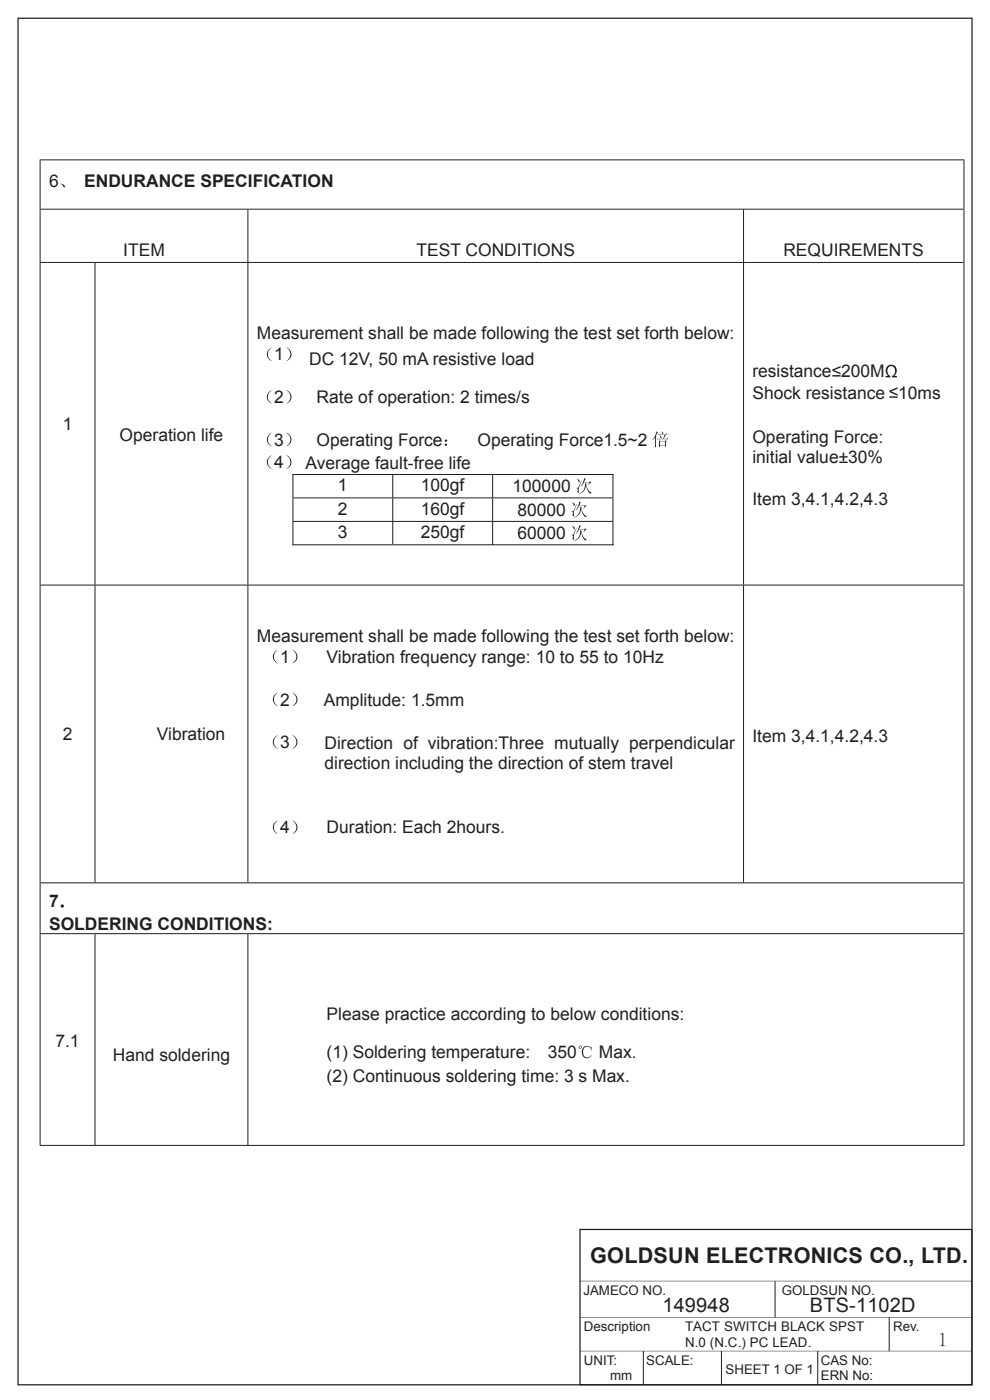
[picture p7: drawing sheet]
<svg xmlns="http://www.w3.org/2000/svg" width="210mm" height="297mm" viewBox="0 0 210 297" stroke-linecap="round" stroke-linejoin="round" font-family="sans-serif">
<path d="M3.8 3.9h202.4v289.9h-202.4zM123 260.8h83.2v33h-83.2z" fill="none" stroke="#231f20" stroke-width=".26"/>
<g fill="#231f20">
<path d="M123 279.5h83.2z"/>
<path d="M123 271.8h83.2z"/>
<path d="M123 286.6h83.2z"/>
</g>
<path d="M164.4 271.8v7.7M188.6 279.5v7.1M136.5 286.6v7.1M153 286.6v7.1M173.5 286.6v7.1" fill="none" stroke="#231f20" stroke-width=".21"/>
<path d="M12.9 38.9a.7 .7 0 0 1 .8 .9z" fill="#231f20"/>
<path d="M8.4 33.9h196.2M8.5 34v10.3M204.5 34v21.6M8.4 44.4h196M8.5 44.5v11.1M52.6 44.5v11.1M157.7 44.5v11.1" fill="none" stroke="#231f20" stroke-width=".21"/>
<g fill="#231f20">
<path d="M57.1 74.1l.5-.4a1.67 1.67 0 0 0 0 2.9 1.47 1.47 0 0 1-.5-2.5z"/>
<path d="M60.8 73.7a1.51 1.51 0 0 1 1 1.4 1.51 1.51 0 0 1-1 1.5 1.67 1.67 0 0 0 0-2.9z"/>
<path d="M57.1 83.1l.5-.3a1.67 1.67 0 0 0 0 2.8 1.47 1.47 0 0 1-.5-2.5z"/>
<path d="M60.8 82.7a1.51 1.51 0 0 1 1 1.5 1.51 1.51 0 0 1-1 1.4 1.67 1.67 0 0 0 0-2.9z"/>
<path d="M57.1 92.1l.5-.3a1.67 1.67 0 0 0 0 2.8 1.47 1.47 0 0 1-.5-2.5z"/>
<path d="M60.8 91.8a1.51 1.51 0 0 1 1 1.4 1.51 1.51 0 0 1-1 1.5 1.67 1.67 0 0 0 0-2.9z"/>
<path d="M57.1 96.9l.5-.3a1.67 1.67 0 0 0 0 2.8 1.47 1.47 0 0 1-.5-2.5z"/>
<path d="M60.8 96.6a1.51 1.51 0 0 1 1 1.4 1.51 1.51 0 0 1-1 1.4 1.67 1.67 0 0 0 0-2.8z"/>
<path d="M94.3 94.3a.25 .25 0 0 1 .5 0 .25 .25 0 0 1-.5 0zM94.3 93.5a.3 .3 0 0 1 .6 0 .3 .3 0 0 1-.6 0z"/>
<path d="M140 93.6v.9h1.1v-.9zM139.9 92.4l.4 .2v.4zM139.8 93.4l.2 .1h1.1l.1-.1 .2 .2-.1 .1v1l-.2 .1v-.2h-1.1v.2l-.2 .1zM139.5 92.1h1l-.2-.6 .4 .3-.1 .3h.6l.2-.2 .2 .3h-1.9zM139.3 93.1h1.3l.4-.9 .3 .2-.6 .7h.7l.1-.2 .3 .3h-2.4zM139.3 91.5l.3 .2-.5 .8 .1 .1v2.2l-.3 .1 .1-2.1-.6 .6z"/>
<path d="M123.9 101.4l.3 .2-.3 .7h1.1l.2-.2 .2 .3-.6 .5 .2-.6h-1.1l-.7 1zM124.1 102.5l.4 .2a1.95 1.95 0 0 0 1 1.9l-.3 .1-.4-.4-.5-1.5a1.94 1.94 0 0 1-1.5 2 2.15 2.15 0 0 0 1.3-2.3zM122.4 101.6l.5 .3 .1 .2-.2 .2zM123.3 102l-.2 .6a2.41 2.41 0 0 0-.3 1.9l-.3-.1 .1-.6-.4-.3h.4z"/>
</g>
<path d="M62 100.7h68.1M62.1 100.6v4.9M83.3 100.7v4.8M104.5 100.7v4.8M130 100.6v4.9" fill="none" stroke="#231f20" stroke-width=".21"/>
<path d="M122.9 106.4l.3 .2-.3 .7h1.1l.2-.2 .2 .3-.6 .5 .2-.6h-1.2l-.6 1zM123.1 107.5l.3 .2a1.95 1.95 0 0 0 1.1 1.9l-.3 .1-.4-.4-.5-1.5a1.93 1.93 0 0 1-1.5 2 2.15 2.15 0 0 0 1.3-2.3zM121.4 106.6l.5 .3v.2l-.1 .2zM122.3 107l-.2 .6a2.41 2.41 0 0 0-.3 1.9l-.3-.1v-.6l-.3-.3h.4z" fill="#231f20"/>
<path d="M62 105.6h68.1M62.1 105.7v4.8M83.3 105.7v4.8M104.5 105.7v4.8M130 105.7v4.8" fill="none" stroke="#231f20" stroke-width=".21"/>
<path d="M122.9 111.4l.3 .2-.3 .6h1.1l.2-.1 .2 .3-.6 .5 .2-.6h-1.2l-.6 .9zM123.1 112.4l.3 .2a1.95 1.95 0 0 0 1.1 1.9l-.3 .2-.4-.5-.5-1.5a1.93 1.93 0 0 1-1.5 2 2.15 2.15 0 0 0 1.3-2.3zM121.4 111.5l.5 .4v.1l-.1 .3zM122.3 111.9l-.2 .7a2.41 2.41 0 0 0-.3 1.8h-.3v-.7l-.3-.2 .4-.1z" fill="#231f20"/>
<path d="M62 110.6h68.1M62 115.6h21.2M62.1 110.7v5M83.3 110.7v5M83.4 115.6h21M104.5 110.7v5M104.6 115.6h25.3M130 110.7v5" fill="none" stroke="#231f20" stroke-width=".21"/>
<g fill="#231f20">
<path d="M188.3 77.7a1.27 1.27 0 0 1 1.8 .2 1.27 1.27 0 0 1-.4 1.9h.6v.3h-1.1v-.3a1.03 1.03 0 0 0 .7-1.3 1.03 1.03 0 0 0-1.3-.7 1.23 1.23 0 0 0 .3 2v.3h-1.1v-.3h.6a1.42 1.42 0 0 1-.1-2.1z"/>
<path d="M176.6 79.6h1.7v.3h-1.7zM176.6 78.4l1.7-.8v.4l-1.4 .5 1.4 .6v.3l-1.7-.7z"/>
<path d="M188.7 84.1h1.7v.3h-1.7zM188.7 82.9l1.7-.8v.4l-1.4 .5 1.4 .6v.3l-1.7-.7z"/>
</g>
<path d="M8.4 55.7h196M8.5 55.8v68.2M20.2 55.8v68.2M52.6 55.8v68.2M157.7 55.8v68.2M204.5 55.6v68.4" fill="none" stroke="#231f20" stroke-width=".21"/>
<g fill="#231f20">
<path d="M58.4 138.2l.5-.3a1.67 1.67 0 0 0 0 2.8 1.47 1.47 0 0 1-.5-2.5z"/>
<path d="M62 137.8a1.51 1.51 0 0 1 1.1 1.5 1.51 1.51 0 0 1-1.1 1.4 1.67 1.67 0 0 0 0-2.9z"/>
<path d="M58.4 147.3l.5-.4a1.67 1.67 0 0 0 0 2.9 1.47 1.47 0 0 1-.5-2.5z"/>
<path d="M62 146.9a1.51 1.51 0 0 1 1.1 1.4 1.51 1.51 0 0 1-1.1 1.5 1.67 1.67 0 0 0 0-2.9z"/>
<path d="M58.4 156.3l.5-.3a1.67 1.67 0 0 0 0 2.8 1.47 1.47 0 0 1-.5-2.5z"/>
<path d="M62 155.9a1.51 1.51 0 0 1 1.1 1.5 1.51 1.51 0 0 1-1.1 1.4 1.67 1.67 0 0 0 0-2.9z"/>
<path d="M58.4 174.4l.5-.3a1.67 1.67 0 0 0 0 2.8 1.47 1.47 0 0 1-.5-2.5z"/>
<path d="M62 174a1.51 1.51 0 0 1 1.1 1.5 1.51 1.51 0 0 1-1.1 1.4 1.67 1.67 0 0 0 0-2.9z"/>
</g>
<path d="M8.4 124.1h196M8.5 124.2v63M20.2 124.2v63M52.6 124.2v63M157.7 124.2v63M204.5 124v63.2" fill="none" stroke="#231f20" stroke-width=".21"/>
<circle cx="13.2" cy="192.2" r=".24" fill="#231f20"/>
<g fill="none" stroke="#231f20" stroke-width=".21">
<path d="M8.4 187.3h196M8.5 187.4v10.6M204.5 187.2v10.8"/>
<circle cx="13.2" cy="192.2" r=".24"/>
</g>
<path d="M123.8 222.2a1.09 1.09 0 0 1 1.6 .1l.1-.2v.8h-.1a.87 .87 0 0 0-1.1-.9 .87 .87 0 0 0-.6 1.2 .98 .98 0 0 0 .6 1.1 .98 .98 0 0 0 1.2-.4 1.08 1.08 0 0 1-1.3 .6 1.08 1.08 0 0 1-.8-1.2l.1-.7zM122.9 222.2a.2 .2 0 0 0 .4 0 .2 .2 0 0 0-.4 0zM122.7 222.1a.35 .35 0 0 1 .7 0 .35 .35 0 0 1-.7 0z" fill="#231f20"/>
<path d="M8.4 198.1h196M8.5 198.2v44.7M20.2 198.2v44.7M52.6 198.2v44.7M204.5 198v44.9M8.4 243h196.2" fill="none" stroke="#231f20" stroke-width=".21"/>
<text font-size="4.6" fill="#231f20" x="125.2" y="268">GOLDSUN ELECTRONICS CO., LTD.</text>
<g font-size="4.2" fill="#231f20">
<text x="140.5" y="278.3">149948</text>
<text x="171.8" y="278.3">BTS-1102D</text>
</g>
<text font-size="3.9" fill="#231f20" x="199.1" y="285.3">1</text>
<g font-size="3.7" fill="#231f20">
<text x="10.4" y="39.7">6</text>
<text x="17.8" y="39.7">ENDURANCE SPECIFICATION</text>
<text x="26.1" y="54.3">ITEM</text>
<text x="88.3" y="54.3">TEST CONDITIONS</text>
<text x="166.2" y="54.3">REQUIREMENTS</text>
<text x="54.5" y="72">Measurement shall be made following the test set forth below:</text>
<text x="58.2" y="76.5">1</text>
<text x="65.6" y="77.4">DC 12V, 50 mA resistive load</text>
<text x="159.6" y="80.1">resistance 200M</text>
<text x="58.2" y="85.5">2</text>
<text x="67.2" y="85.5">Rate of operation: 2 times/s</text>
<text x="159.6" y="84.6">Shock resistance</text>
<text x="190.5" y="84.6">10ms</text>
<text x="13.3" y="91.2">1</text>
<text x="25.4" y="93.6">Operation life</text>
<text x="58.2" y="94.5">3</text>
<text x="67.2" y="94.5">Operating Force</text>
<text x="101.3" y="94.5">Operating Force1.5~2</text>
<text x="159.6" y="93.9">Operating Force:</text>
<text x="58.2" y="99.3">4</text>
<text x="64.8" y="99.5">Average fault-free life</text>
<text x="159.6" y="98.2">initial value±30%</text>
<text x="71.7" y="104.2">1</text>
<text x="89.3" y="104.2">100gf</text>
<text x="108.7" y="104.4">100000</text>
<text x="159.6" y="107.2">Item 3,4.1,4.2,4.3</text>
<text x="71.7" y="109.2">2</text>
<text x="89.3" y="109.2">160gf</text>
<text x="109.8" y="109.4">80000</text>
<text x="71.7" y="114.2">3</text>
<text x="89.3" y="114.2">250gf</text>
<text x="109.8" y="114.4">60000</text>
<text x="54.5" y="136.1">Measurement shall be made following the test set forth below:</text>
<text x="59.5" y="140.6">1</text>
<text x="69.3" y="140.6">Vibration frequency range: 10 to 55 to 10Hz</text>
<text x="59.5" y="149.7">2</text>
<text x="68.7" y="149.7">Amplitude: 1.5mm</text>
<text x="13.3" y="157.1">2</text>
<text x="33.3" y="157">Vibration</text>
<text x="59.5" y="158.7">3</text>
<text x="68.8" y="158.9">Direction of vibration:Three mutually perpendicular</text>
<text x="159.6" y="157.3">Item 3,4.1,4.2,4.3</text>
<text x="68.8" y="163.1">direction including the direction of stem travel</text>
<text x="59.5" y="176.8">4</text>
<text x="69.3" y="176.8">Duration: Each 2hours.</text>
<text x="10.4" y="192.5">7</text>
<text x="10.4" y="197.2">SOLDERING CONDITIONS:</text>
<text x="69.3" y="216.4">Please practice according to below conditions:</text>
<text x="11.8" y="222.2">7.1</text>
<text x="23.9" y="225">Hand soldering</text>
<text x="69.3" y="224.5">(1) Soldering temperature:</text>
<text x="116.2" y="224.5">350</text>
<text x="127" y="224.5">Max.</text>
<text x="69.3" y="229.6">(2) Continuous soldering time: 3 s Max.</text>
</g>
<g font-size="2.8" fill="#231f20">
<text x="123.8" y="274.6">JAMECO NO.</text>
<text x="165.8" y="274.6">GOLDSUN NO.</text>
<text x="123.9" y="282.3">Description</text>
<text x="145.3" y="282.4">TACT SWITCH BLACK SPST</text>
<text x="145.3" y="285.8">N.0 (N.C.) PC LEAD.</text>
<text x="189.4" y="282.3">Rev.</text>
<text x="123.9" y="289.5">UNIT:</text>
<text x="129.4" y="292.9">mm</text>
<text x="137.1" y="289.5">SCALE:</text>
<text x="153.9" y="291.4">SHEET 1 OF 1</text>
<text x="174.1" y="289.5">CAS No:</text>
<text x="174.1" y="292.9">ERN No:</text>
</g>
</svg>
